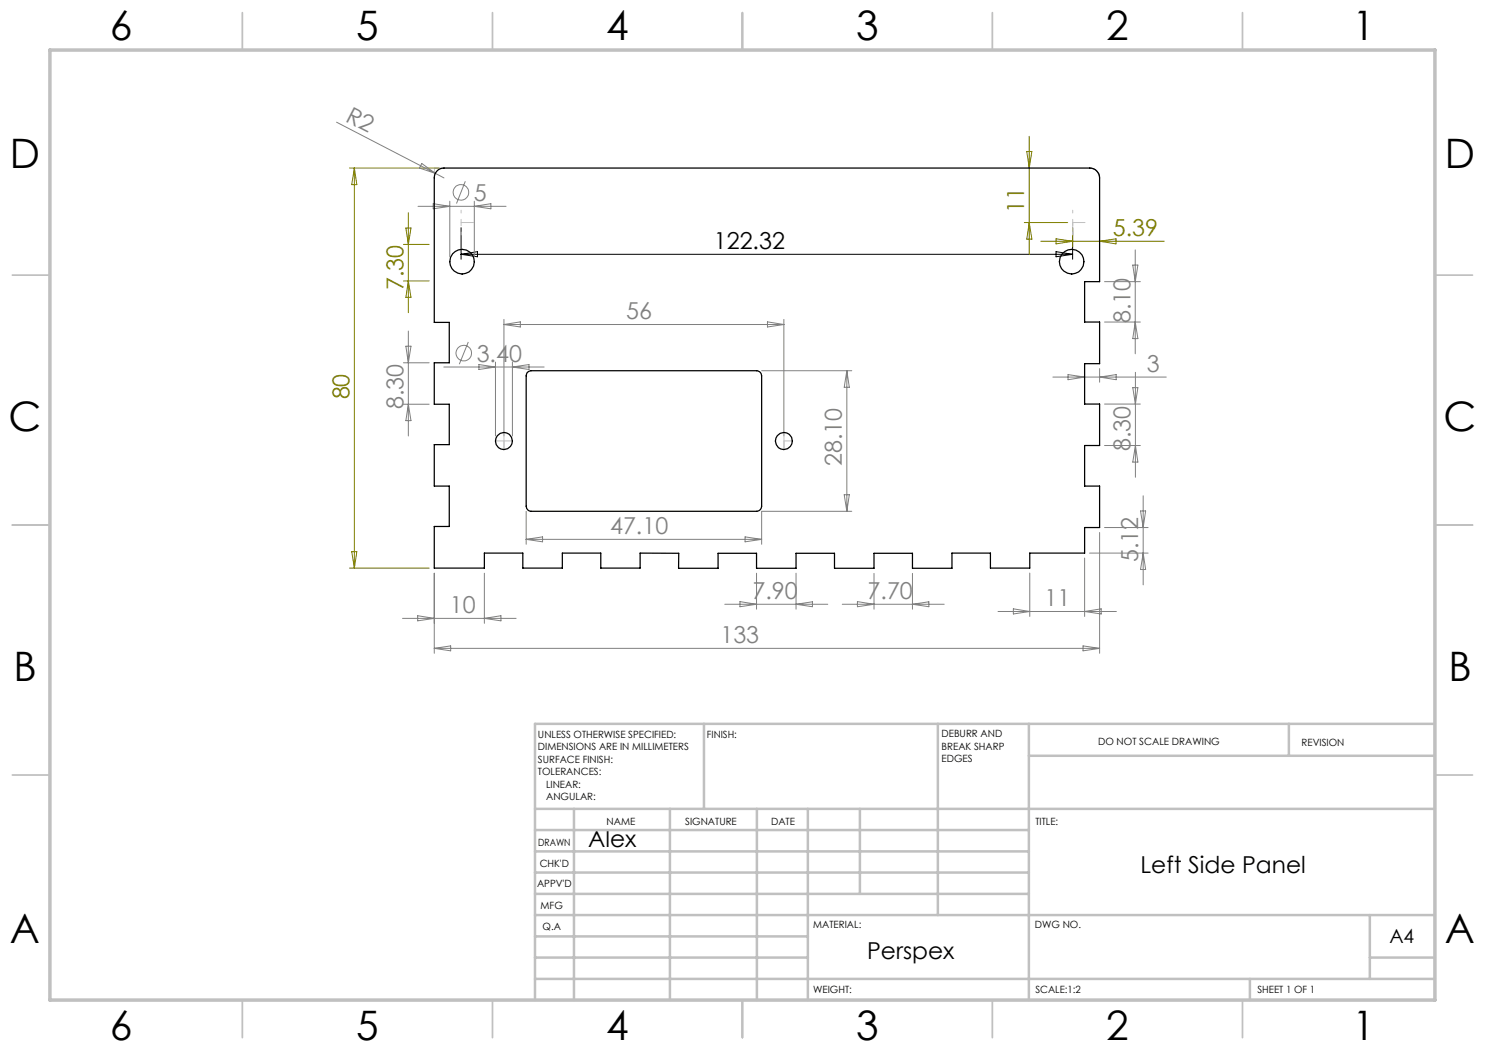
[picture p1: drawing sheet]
<svg xmlns="http://www.w3.org/2000/svg" width="297mm" height="210mm" viewBox="0 0 297 210" stroke-linecap="round" stroke-linejoin="round" font-family="sans-serif">
<g fill="none" stroke="#808080" stroke-width=".2">
<path d="M67.3 24.4l19.8 10.3M84.3 32.7l2.8 2-3.2-1.1zM87.1 34.7l1.7 .9M93.1 36.3l-1.8 4.4M83.6 41.3h17.6M86.6 40.7l3.4 .6-3.4 .5zM90 40.2v11.1M94.9 40.2v11.1M94.9 41.3l3.3-.6v1.1zM220.9 56.3h7.2M226.6 53h1l-.6 3.3zM227 50v20.8"/>
<path d="M80.7 72.6h5.1M81.2 69.2h1l-.5 3.4zM81.7 66.2v21M88.8 73.4h20M93.7 68.4l-1.8 4.4M95.8 72.9l3.3 .5-3.3 .5zM99.1 72.4v14.8M100.8 63.9v23.3M100.8 64.9h56M100.8 64.9l3.3-.5v1zM102.5 72.4v14.8M102.5 73.4l3.3-.5v1z"/>
<path d="M152.3 74.1h18.1M153.5 64.4l3.3 .5-3.3 .5zM156.8 63.9v23.3M169.4 74.1v28.2M169.4 74.1l.5 3.4h-1.1zM210.6 75.4h22.7M213.6 74.9l3.3 .5-3.3 .5zM219.9 73.7v2.7M219.9 75.4l3.3-.5v1zM220.9 64.4h7.2M226.6 77.5h1l-.5 3.3zM227 64.4l.6 3.3h-1z"/>
<path d="M227.1 74.5v21M80.7 80.8h5.1M81.7 80.8l.5 3.3h-1zM168.8 98.9h1.1l-.5 3.4zM220.9 89.1h7.2M220.9 80.8h7.2M227.1 89.1l.5 3.3h-1zM228.6 99.2v17.8M86.9 114.6v16.1M96.9 114.6v10.1M105.2 102.3v6.6M105.2 107.9h47.1"/>
<path d="M105.2 107.9l3.3-.5v1zM149 107.4l3.3 .5-3.3 .5zM151.3 114.6v7.2M159.2 114.6v7.2M170.4 102.3h-18.1v6.6M174.8 114.7v7.1M182.5 114.7v7.1M206 114.6v8.7M216.9 111.6v11.7M217.9 110.6h11.7M219.9 106.5v24.2M220.9 105.5h8.7"/>
<path d="M228.1 102.2h1l-.5 3.3zM228.6 110.6l.5 3.3h-1zM80.5 123.7h22.7M83.5 123.1l3.4 .6-3.4 .5zM86.9 129.7h133M86.9 129.7l3.2-.5v1zM96.9 123.7l3.3-.6v1.1zM145 120.9h20.6M148 120.3l3.3 .6-3.3 .4zM159.2 120.9l3.3-.5v.9zM168.5 120.9h20.3M171.5 120.3l3.3 .6-3.3 .4z"/>
<path d="M182.5 120.9l3.3-.5v.9zM199.6 122.3h23.7M202.7 121.8l3.3 .5-3.3 .5zM216.6 129.2l3.3 .5-3.3 .5zM216.9 122.3l3.3-.5v1z"/>
<circle cx="92.2" cy="38.5" r="1.55"/>
<circle cx="92.7" cy="70.6" r="1.56"/>
</g>
<path d="M217.9 33.6a1.98 1.98 0 0 1 2 2" fill="none" stroke="#00f" stroke-width=".2"/>
<path d="M92.2 45.5v6.3M92.2 50.9h122.3M92.2 50.9l3.3-.6v1.1zM211.2 50.3l3.3 .6-3.3 .5zM214.5 45.5v6.3" fill="none" stroke="#000" stroke-width=".2"/>
<g fill="none" stroke="#808000" stroke-width=".2">
<path d="M69.9 33.6h17.9M70.9 33.6v80M70.9 33.6l.5 3.3h-1.1zM205.4 30.3h1l-.6 3.3zM205.8 27.3v23.6M80.7 48.9h5.1M80.7 56.2h5.1M81.2 45.6h1l-.5 3.3zM81.7 42.5v20M81.7 56.2l.5 3.3h-1zM204.9 44.5h8.6M205.8 44.5l.6 3.3h-1z"/>
<path d="M208.2 48.3h24.7M211.2 47.8l3.3 .5-3.3 .5zM214.5 45.5v3.8M219.9 48.3l3.3-.5v1zM69.9 113.6h15.9M70.3 110.3h1.1l-.5 3.3z"/>
</g>
<path d="M86.9 33.6v2M88.8 33.6h-1.9M92.2 44.5h2.5M214.5 47v-2.5M214.5 44.5h2.5M100.8 86.5v3.4M100.8 89.9v-1.7M100.8 88.2h1.7M100.8 88.2h-1.7M156.8 86.5v3.4M156.8 89.9v-1.7M156.8 88.2h1.7" fill="none" stroke="#c0c0c0" stroke-width=".2" stroke-dasharray="15.2 1.3 1.3 1.3"/>
<path d="M92.2 47v-5M214.5 42v5" fill="none" stroke="#c0c0c0" stroke-width=".2" stroke-dasharray="15.2 1.3 1.3 1.3" stroke-dashoffset="14.7"/>
<g fill="none" stroke="#c0c0c0" stroke-width=".35">
<path d="M48.5 2.5v7.5M98.5 2.5v7.5M148.5 2.5v7.5M198.5 2.5v7.5M248.5 2.5v7.5M2.5 55h7.5M287 55h7.5M2.5 105h7.5M287 105h7.5M2.5 155h7.5M287 155h7.5M48.5 200v7.5"/>
<path d="M98.5 200v7.5M148.5 200v7.5M198.5 200v7.5M248.5 200v7.5"/>
</g>
<g fill="none" stroke="#c0c0c0" stroke-width=".5">
<path d="M140.8 144.8v17M187.6 144.8v38.2M205.8 144.8v55.2M205.8 151.2h81.2M257.8 144.8v6.4M287 144.8h-180v55.2M107 161.8h180M107 178.8h98.8M107 174.5h98.8M107 170.3h98.8M107 166h98.8M114.8 161.8v38.2"/>
<path d="M134 161.8v38.2M151.4 161.8v38.2M161.6 161.8v38.2M172 161.8v17M107 195.8h180M107 191.5h54.6M107 187.3h54.6M107 183h180M250 195.8v4.2M274 191.5h13M274 183v12.8"/>
</g>
<path d="M10 10h277v190h-277z" fill="none" stroke="#c0c0c0" stroke-width=".7"/>
<g fill="none" stroke="#000" stroke-width=".25">
<path d="M87.4 34.2a1.91 1.91 0 0 1 1.4-.6h129.1a1.99 1.99 0 0 1 2 2v20.7h-3v8.1h3v8.3h-3v8.1h3v8.3h-3v8.1h3v8.3h-3v5.1h-10.9v3h-7.9v-3h-7.7v3.1h-7.9v-3h-7.7v3h-7.9v-3h-7.7v3h-7.9v-3h-7.7v3h-7.9v-3l-7.7-.1v3h-7.8v-3h-7.7v3h-7.9v-3h-7.7v3h-10v-8.3h3v-8.1h-3v-8.3h3v-8.1h-3v-8.2h3v-8.1h-3v-28.9a1.91 1.91 0 0 1 .5-1.4zM105.4 74.5l.8-.4h45.1a1.02 1.02 0 0 1 1 1.1v26a1.02 1.02 0 0 1-1 1.1h-45.1a1.02 1.02 0 0 1-1-1.1v-26z"/>
<circle cx="92.4" cy="52.3" r="2.45"/>
<circle cx="214.3" cy="52.3" r="2.45"/>
<circle cx="100.8" cy="88.2" r="1.7"/>
<circle cx="156.8" cy="88.2" r="1.7"/>
</g>
<g font-size="8.1">
<text x="22" y="8">6</text>
<text x="71.2" y="8">5</text>
<text x="121.2" y="8">4</text>
<text x="171.3" y="8">3</text>
<text x="221.3" y="8">2</text>
<text x="270.5" y="8">1</text>
<text x="2" y="33.6">D</text>
<text x="289" y="33.6">D</text>
<text x="1.7" y="86.1">C</text>
<text x="288.7" y="86.1">C</text>
<text x="2.7" y="136.1">B</text>
<text x="289.7" y="136.1">B</text>
<text x="2" y="188.6">A</text>
<text x="289" y="188.6">A</text>
<text x="22" y="208">6</text>
<text x="71.2" y="208">5</text>
<text x="121.2" y="208">4</text>
<text x="171.3" y="208">3</text>
<text x="221.3" y="208">2</text>
<text x="270.5" y="208">1</text>
</g>
<g font-size="4.7" fill="#808080">
<text x="68.9" y="24.1" transform="rotate(27 68.9 24.1)">R2</text>
<text x="94.8" y="40.2">5</text>
<text x="125.3" y="63.9">56</text>
<text x="226.1" y="64.6" transform="rotate(-90 226.1 64.6)">8.10</text>
<text x="95.3" y="72.3">3.40</text>
<text x="229.4" y="74.4">3</text>
<text x="80.7" y="81.8" transform="rotate(-90 80.7 81.8)">8.30</text>
<text x="168.4" y="93.2" transform="rotate(-90 168.4 93.2)">28.10</text>
<text x="226.1" y="90.3" transform="rotate(-90 226.1 90.3)">8.30</text>
<text x="122" y="106.8">47.10</text>
<text x="227.6" y="112.4" transform="rotate(-90 227.6 112.4)">5.12</text>
<text x="150.5" y="119.8">7.90</text>
<text x="173.5" y="119.8">7.70</text>
<text x="89.9" y="122.6">10</text>
<text x="208.9" y="121.3">11</text>
<text x="144.1" y="128.6">133</text>
</g>
<g font-size="4.7" fill="#808000">
<text x="204.9" y="42.6" transform="rotate(-90 204.9 42.6)">11</text>
<text x="222.6" y="47.2">5.39</text>
<text x="80.7" y="58" transform="rotate(-90 80.7 58)">7.30</text>
<text x="69.9" y="79.9" transform="rotate(-90 69.9 79.9)">80</text>
</g>
<g font-size="4.7">
<text x="142.8" y="49.8">122.32</text>
<text x="117.6" y="169.5">Alex</text>
<text x="228.1" y="174.7">Left Side Panel</text>
<text x="173.4" y="191.9">Perspex</text>
</g>
<text font-size="3.9" x="277.9" y="188.5">A4</text>
<g font-size="2">
<text x="107.6" y="147.6">UNLESS OTHERWISE SPECIFIED:</text>
<text x="141.4" y="147.6">FINISH:</text>
<text x="188.3" y="147.5">DEBURR AND</text>
<text x="188.3" y="150">BREAK SHARP</text>
<text x="219.6" y="149">DO NOT SCALE DRAWING</text>
<text x="260.3" y="149.2">REVISION</text>
<text x="107.6" y="150.1">DIMENSIONS ARE IN MILLIMETERS</text>
<text x="107.6" y="152.6">SURFACE FINISH:</text>
<text x="107.6" y="155.1">TOLERANCES:</text>
<text x="188.3" y="152.5">EDGES</text>
<text x="109.2" y="157.6">LINEAR:</text>
<text x="109.2" y="160.1">ANGULAR:</text>
<text x="121.3" y="165">NAME</text>
<text x="137" y="164.9">SIGNATURE</text>
<text x="154.2" y="164.9">DATE</text>
<text x="207.1" y="164.9">TITLE:</text>
<text x="107.6" y="169.1">DRAWN</text>
<text x="107.9" y="173.3">CHK'D</text>
<text x="107.4" y="177.4">APPV'D</text>
<text x="108.1" y="181.8">MFG</text>
<text x="108.5" y="186">Q.A</text>
<text x="162.6" y="185.5">MATERIAL:</text>
<text x="207" y="185.5">DWG NO.</text>
<text x="162.6" y="198.5">WEIGHT:</text>
<text x="207.1" y="198.6">SCALE:1:2</text>
<text x="251.5" y="198.6">SHEET 1 OF 1</text>
</g>
</svg>
